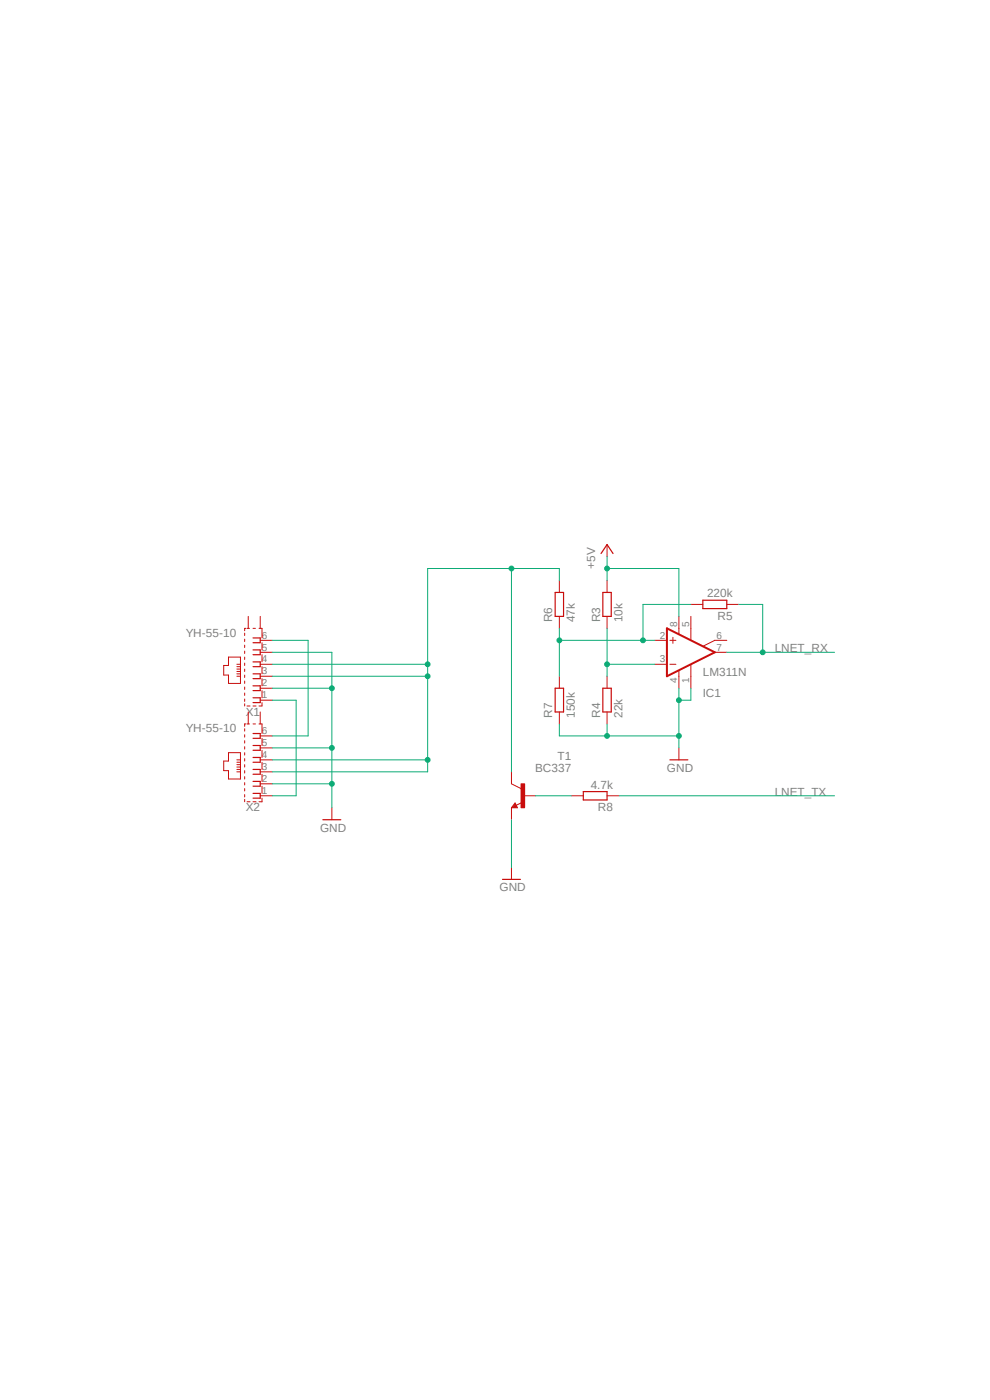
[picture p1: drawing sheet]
<svg xmlns="http://www.w3.org/2000/svg" width="210mm" height="297mm" viewBox="0 0 210 297" stroke-linecap="round" stroke-linejoin="round" font-family="sans-serif">
<path d="M38.6 113.2l138.6 76.6M177.2 113.2l-138.6 76.6" fill="none" stroke="#fff" stroke-width=".21"/>
<g fill="none" stroke="#c90d0c" stroke-width=".21">
<path d="M128.8 115.5v2.6M118.7 123.1v2.6M118.7 130.8v2.5M128.8 123.1v2.6M128.8 130.8v2.5M138.9 135.8h2.6M142.1 135.8h1.3M142.7 135.2v1.3M144 130.8v3.7M146.6 130.8v5M146.6 128.2h2.5M151.6 138.4h2.6"/>
<path d="M154.2 135.8h-2.6l-2.4 1.3M154.2 128.2h2.5M118.7 143.5v2.5M118.7 151v2.6M128.8 143.5v2.5M128.8 151v2.6M138.9 140.9h2.6M142.1 140.9h1.3M144 142.3v3.7M144 158.7v2.5M146.6 141v5M108.5 166.3l2 1"/>
<path d="M109.3 170.3l.5 1.1h-1.3zM110.7 170.3l-1.2 .6"/>
</g>
<path d="M141.5 133.3l10.1 5.1-10.1 5.1z" fill="none" stroke="#c90d0c" stroke-width=".42"/>
<path d="M127.5 117.4l1.3-1.9 1.2 1.9M117.8 125.7h1.7v5.1h-1.7zM127.9 125.7h1.8v5.1h-1.8zM149.1 127.3h5.1v1.8h-5.1zM117.8 146h1.7v5h-1.7zM127.9 146h1.8v5h-1.8zM109.3 170.9l-.2 .2h.4l-.2-.5-.5 .6h.7M142.1 161.2h3.8" fill="none" stroke="#c90d0c" stroke-width=".25"/>
<path d="M110.5 166.3h.8v5.1h-.8z" fill-rule="evenodd" fill="#c90d0c"/>
<g fill="none" stroke="#c90d0c" stroke-width=".21">
<path d="M48.5 139.4h2.5v5.6h-2.5v-1.8h-1v-2h1zM51.9 134.3v.5M51.9 135.6v.5M51.9 136.9v.5M51.9 138.1v.5M51.9 139.4v.5M52.2 133.3h-.3v.5M52.4 133.3h.5M52.7 130.8v2.5M53.7 133.3h.5M54.9 133.3h.7v2M55.2 130.8v2.5"/>
<path d="M55.2 138.4h2.5M55.2 135.8h2.5M55.6 136.4v1.5M55.6 138.9v1.5M48.5 159.7h2.5v5.6h-2.5v-1.8h-1v-2h1zM50.2 143h.8M50.2 142.5h.8M50.2 141.9h.8M50.2 141.4h.8M50.2 143.5h.8M50.2 140.9h.8M51.9 140.7v.5"/>
<path d="M51.9 141.9v.6M51.9 143.2v.5M51.9 144.5v.5M51.9 145.8v.5M51.9 147v.5M51.9 148.3v.5M51.9 149.3v.5M51.9 154.6v.5M51.9 155.9v.5M51.9 157.1v.5M51.9 158.4v.5M51.9 159.7v.5"/>
<path d="M52.2 153.6h-.3v.5M52.4 149.8h.6M52.4 153.6h.5M52.7 151v2.6M53.7 149.8h.6M53.7 153.6h.5M54.9 153.6h.7v2M55.2 143.5h2.5M55.2 140.9h2.5M55.2 151v2.6M55.2 148.5h2.5M55.2 146h2.5"/>
<path d="M55.2 158.7h2.5M55.2 156.1h2.5M55.6 149.1v.7h-.7M55.6 141.4v1.6M55.6 144v1.5M55.6 146.5v1.5M55.6 156.6v1.6M55.6 159.2v1.5M50.2 163.2h.8M50.2 162.7h.8M50.2 162.2h.8M50.2 161.7h.8"/>
<path d="M50.2 163.7h.8M50.2 161.2h.8M51.9 161v.5M51.9 162.2v.5M51.9 163.5v.5M51.9 164.8v.5M51.9 166v.5M51.9 167.3v.5M51.9 168.6v.5M51.9 169.6v.5M52.4 170.1h.6M53.7 170.1h.6"/>
<path d="M55.2 168.8h2.5M55.2 163.7h2.5M55.2 161.2h2.5M55.2 166.3h2.5M55.6 161.7v1.5M55.6 164.3v1.5M55.6 166.8v1.5M55.6 169.3v.8h-.7M70.4 171.4v2.5M108.5 163.7v2.6M108.5 171.4v2.5M110.5 166.3h.8v5.1h-.8z"/>
<path d="M111 168.8h2.6M121.2 168.8h2.5M128.8 168.8h2.5M108.5 184.1v2.5"/>
</g>
<g fill="none" stroke="#c90d0c" stroke-width=".25">
<path d="M53.7 135.3h1.5v1.1h-1.5M53.7 137.9h1.5v1h-1.5M53.7 148h1.5v1.1h-1.5M53.7 140.4h1.5v1h-1.5M53.7 143h1.5v1h-1.5M53.7 145.5h1.5v1h-1.5M53.7 155.6h1.5v1h-1.5M53.7 158.2h1.5v1h-1.5M53.7 160.7h1.5v1h-1.5M53.7 163.2h1.5v1.1h-1.5M53.7 165.8h1.5v1h-1.5M53.7 168.3h1.5v1h-1.5"/>
<path d="M68.5 173.9h3.8M123.7 167.9h5.1v1.8h-5.1zM106.6 186.6h3.8"/>
</g>
<path d="M144 146v12.7M146.6 146v2.5h-2.6" fill="none" stroke="#0dab76" stroke-width=".21"/>
<circle cx="144" cy="148.5" r=".51" fill="#0dab76"/>
<g fill="none" stroke="#0dab76" stroke-width=".21">
<path d="M128.8 153.6v2.5h15.2"/>
<circle cx="144" cy="148.5" r=".51"/>
</g>
<circle cx="144" cy="156.1" r=".51" fill="#0dab76"/>
<g fill="none" stroke="#0dab76" stroke-width=".21">
<path d="M118.7 153.6v2.5h10.1"/>
<circle cx="144" cy="156.1" r=".51"/>
</g>
<circle cx="128.8" cy="156.1" r=".51" fill="#0dab76"/>
<g fill="none" stroke="#0dab76" stroke-width=".21">
<path d="M70.4 158.7v12.7"/>
<circle cx="128.8" cy="156.1" r=".51"/>
</g>
<circle cx="70.4" cy="166.3" r=".51" fill="#0dab76"/>
<g fill="none" stroke="#0dab76" stroke-width=".21">
<path d="M70.4 146v12.7"/>
<circle cx="70.4" cy="166.3" r=".51"/>
</g>
<circle cx="70.4" cy="158.7" r=".51" fill="#0dab76"/>
<g fill="none" stroke="#0dab76" stroke-width=".21">
<path d="M70.4 138.4v7.6"/>
<circle cx="70.4" cy="158.7" r=".51"/>
</g>
<circle cx="70.4" cy="146" r=".51" fill="#0dab76"/>
<g fill="none" stroke="#0dab76" stroke-width=".21">
<path d="M128.8 118.1v5M57.7 138.4h12.7M128.8 120.6h15.2v10.2M57.7 146h12.7M57.7 158.7h12.7M57.7 166.3h12.7M108.5 173.9v10.2"/>
<circle cx="70.4" cy="146" r=".51"/>
</g>
<circle cx="128.8" cy="120.6" r=".51" fill="#0dab76"/>
<g fill="none" stroke="#0dab76" stroke-width=".21">
<path d="M128.8 133.3v10.2M128.8 140.9h10.1"/>
<circle cx="128.8" cy="120.6" r=".51"/>
</g>
<circle cx="128.8" cy="140.9" r=".51" fill="#0dab76"/>
<g fill="none" stroke="#0dab76" stroke-width=".21">
<path d="M118.7 135.8h20.2M146.6 128.2h-10.2v7.6"/>
<circle cx="128.8" cy="140.9" r=".51"/>
</g>
<circle cx="136.4" cy="135.8" r=".51" fill="#0dab76"/>
<g fill="none" stroke="#0dab76" stroke-width=".21">
<path d="M118.7 133.3v10.2"/>
<circle cx="136.4" cy="135.8" r=".51"/>
</g>
<circle cx="118.7" cy="135.8" r=".51" fill="#0dab76"/>
<g fill="none" stroke="#0dab76" stroke-width=".21">
<path d="M154.2 138.4h22.8M156.7 128.2h5.1v10.2"/>
<circle cx="118.7" cy="135.8" r=".51"/>
</g>
<circle cx="161.8" cy="138.4" r=".51" fill="#0dab76"/>
<g fill="none" stroke="#0dab76" stroke-width=".21">
<path d="M118.7 123.1v-2.5h-28v43.1h-33M57.7 161.2h33"/>
<circle cx="161.8" cy="138.4" r=".51"/>
</g>
<circle cx="90.7" cy="161.2" r=".51" fill="#0dab76"/>
<g fill="none" stroke="#0dab76" stroke-width=".21">
<path d="M108.5 120.6v43.1"/>
<circle cx="90.7" cy="161.2" r=".51"/>
</g>
<circle cx="108.5" cy="120.6" r=".51" fill="#0dab76"/>
<g fill="none" stroke="#0dab76" stroke-width=".21">
<path d="M57.7 140.9h33"/>
<circle cx="108.5" cy="120.6" r=".51"/>
</g>
<circle cx="90.7" cy="140.9" r=".51" fill="#0dab76"/>
<g fill="none" stroke="#0dab76" stroke-width=".21">
<path d="M57.7 143.5h33"/>
<circle cx="90.7" cy="140.9" r=".51"/>
</g>
<circle cx="90.7" cy="143.5" r=".51" fill="#0dab76"/>
<g fill="none" stroke="#0dab76" stroke-width=".21">
<path d="M57.7 135.8h7.7v20.3h-7.7M57.7 148.5h5.1v20.3h-5.1M113.6 168.8h7.6M131.3 168.8h45.7"/>
<circle cx="90.7" cy="143.5" r=".51"/>
</g>
<g font-size="2.5" fill="#808080">
<text x="126.3" y="120.6" transform="rotate(-90 126.3 120.6)">+5V</text>
<text x="150" y="126.7">220k</text>
<text x="152.2" y="131.5">R5</text>
<text x="39.4" y="135.1">YH-55-10</text>
<text x="117.1" y="132" transform="rotate(-90 117.1 132)">R6</text>
<text x="122" y="132" transform="rotate(-90 122 132)">47k</text>
<text x="127.3" y="132" transform="rotate(-90 127.3 132)">R3</text>
<text x="132.1" y="132" transform="rotate(-90 132.1 132)">10k</text>
<text x="149.1" y="143.5">LM311N</text>
<text x="164.3" y="138.4">LNET_RX</text>
<text x="149.1" y="147.9">IC1</text>
<text x="39.4" y="155.4">YH-55-10</text>
<text x="52.2" y="151.9">X1</text>
<text x="117.1" y="152.3" transform="rotate(-90 117.1 152.3)">R7</text>
<text x="122" y="152.3" transform="rotate(-90 122 152.3)">150k</text>
<text x="127.3" y="152.3" transform="rotate(-90 127.3 152.3)">R4</text>
<text x="132.1" y="152.3" transform="rotate(-90 132.1 152.3)">22k</text>
<text x="118.3" y="161.2">T1</text>
<text x="113.5" y="163.7">BC337</text>
<text x="125.3" y="167.3">4.7k</text>
<text x="141.5" y="163.7">GND</text>
<text x="52.2" y="172.1">X2</text>
<text x="126.8" y="172.1">R8</text>
<text x="164.3" y="168.8">LNET_TX</text>
<text x="67.9" y="176.4">GND</text>
<text x="106" y="189.1">GND</text>
</g>
<g font-size="2.1" fill="#808080">
<text x="55.5" y="135.5">6</text>
<text x="140" y="135.5">2</text>
<text x="143.7" y="133" transform="rotate(-90 143.7 133)">8</text>
<text x="146.2" y="133" transform="rotate(-90 146.2 133)">5</text>
<text x="152" y="135.5">6</text>
<text x="55.5" y="143.1">3</text>
<text x="55.5" y="140.5">4</text>
<text x="55.5" y="138">5</text>
<text x="140" y="140.5">3</text>
<text x="152" y="138">7</text>
<text x="55.5" y="148.2">1</text>
<text x="55.5" y="145.6">2</text>
<text x="143.7" y="145" transform="rotate(-90 143.7 145)">4</text>
<text x="146.2" y="145" transform="rotate(-90 146.2 145)">1</text>
<text x="55.5" y="155.8">6</text>
<text x="55.5" y="160.9">4</text>
<text x="55.5" y="158.3">5</text>
<text x="55.5" y="165.9">2</text>
<text x="55.5" y="163.4">3</text>
<text x="55.5" y="168.5">1</text>
</g>
</svg>
